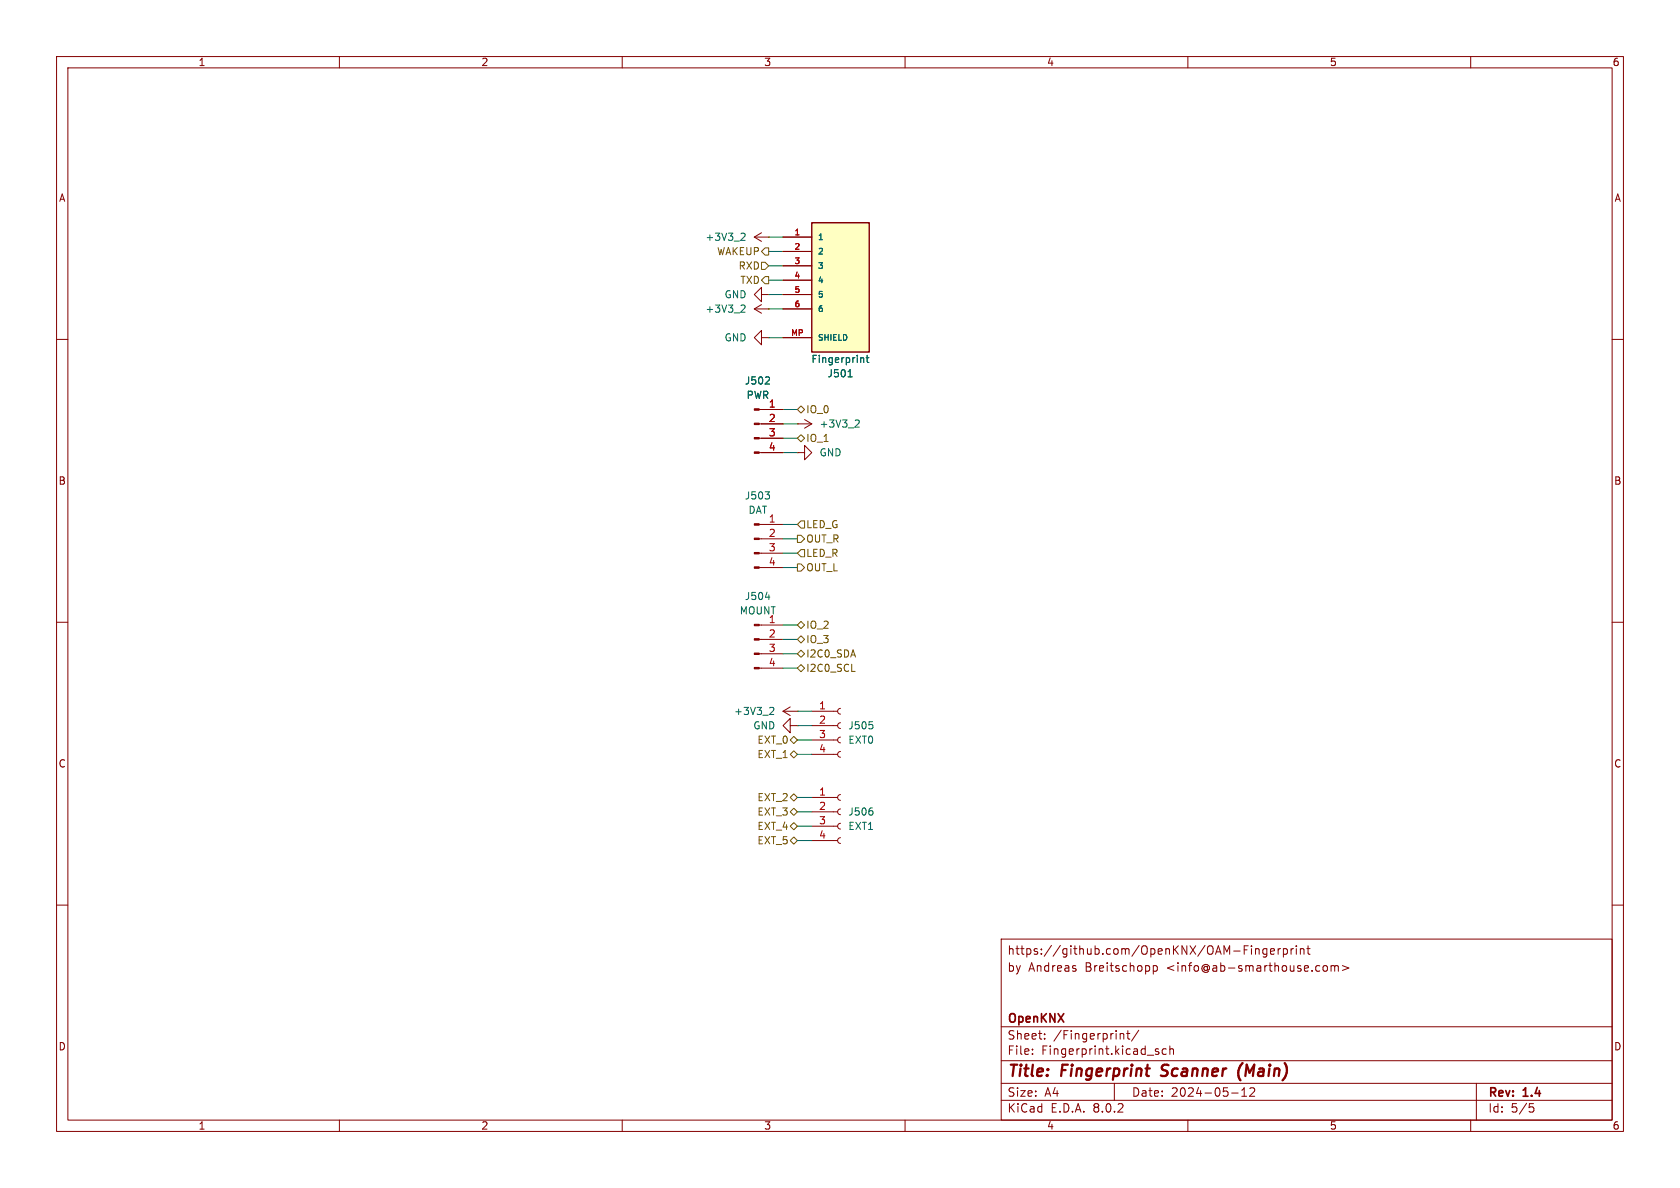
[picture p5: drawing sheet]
<svg xmlns="http://www.w3.org/2000/svg" width="297mm" height="210mm" viewBox="0 0 297 210" stroke-linecap="round" stroke-linejoin="round" font-family="sans-serif">
<g fill="none" stroke="#840000" stroke-width=".18">
<path d="M10 10h277v190h-277zM12 12h273v186h-273zM60 10v2M110 10v2M160 10v2M210 10v2M260 10v2M10 60h2M285 60h2M141 80h1.2v-1.3l1.3 1.3-1.3 1.3v-1.3M141 80h.1M10 110h2"/>
<path d="M285 110h2M138.4 125.7l1.3 .8M138.4 125.7h2.6M139.7 125l-1.3 .7M141 125.7h.1M10 160h2M285 160h2M177 166h108v32h-108zM190.2 171.3v.3M203.9 170.7v1.5M203.9 170.8l.4-.1 .3 .3v.4l-.1 .2h-.6M221.2 167.2v.1"/>
<path d="M221.2 167.7v1M222 167.7v1M222 167.8l.2-.1 .3 .1 .1 .9M224 167.8l-.5-.1-.3 .3v.4l.2 .2h.6M224 167.7v1.2l-.3 .3-.4-.1M224.6 168.2l.7-.1-.1-.3-.4-.1-.2 .2 .1 .7h.5M226 167.7v1M226.4 167.7l-.3 .1-.1 .2M226.9 167.8l.4-.1 .3 .3v.4l-.1 .2h-.6M226.9 167.7v1.5M228.2 167.7v1M228.7 167.7l-.3 .1-.2 .2"/>
<path d="M229.2 167.2v.1M229.2 167.7v1M229.9 167.8l.2-.1 .4 .1v.9M229.9 167.7v1M231 167.7h.6M231.2 167.2v1.3l.4 .2M234 170.8l.2-.1 .4 .1 .1 .6-.2 .2-.3 .1-.2-.1zM235.3 170.8l.4-.1 .3 .2M235.3 170.7v1M236 170.9l.2-.2 .3 .1 .1 .9M236 170.9v.8M237.3 170.7l1.2 .4-1.2 .5"/>
<path d="M60 198v2M110 198v2M160 198v2M177 194.5h108M177 191.5h108M177 187.5h108M177 181.5h108M182.5 186.3v.1M182.5 185.5v.1M184.7 183.6v.1M184.7 182.8v.1M197 191.5v3"/>
<path d="M198.1 182.8h.5l.1 .9M199.2 182.7h.5M199.4 182.2v1.3l.3 .2M201.3 182.1l-1.3 2M204.5 185.9l.3 .1 .1 .2-.2 .2h-.3M204.5 185.4l.3 .1M206.2 185.5l-.5-.1-.2 .3v.4l.1 .2h.6M206.8 185.5l.2-.1 .4 .1 .1 .9M206.8 184.9v1.5M210 198v2M217.7 193.2h1.2M219.5 193.8h.9"/>
<path d="M219.5 192.7l.5-.4v1.5M221.7 192.4v.5l-.8 .9h.9M260 198v2M261 191.5v6.5M270.4 195.1h.7M270.5 195.7h.4l.3 .3-.2 .5-.5 .1"/>
</g>
<path d="M205.2 190.1l.3 .1M205.5 188.4l-.1 .4 .1 .2M219.7 187.9a2.35 2.35 0 0 0-.4 3.1" fill="none" stroke="#840000" stroke-width=".4"/>
<path d="M136.3 125l.4 .1 .1 .3-.8 .9h.8" fill="none" stroke="#006464" stroke-width=".18"/>
<path d="M143.5 39.4h10.2v22.8h-10.2z" fill="#ffffc2"/>
<path d="M143.5 39.4h10.2v22.8h-10.2z" fill="none" stroke="#840000" stroke-width=".25"/>
<g fill="none" stroke="#840000" stroke-width=".18">
<path d="M133.3 41.9h2.6M133.3 54.6h2.6M133.3 41.9l1.3 .8M133.3 54.6l1.3 .8M134.6 59.7v-1.3l-1.3 1.3 1.3 1.3v-1.3h1.3M134.6 52.1v-1.3l-1.3 1.3 1.3 1.2v-1.2h1.3M134.6 41.1l-1.3 .8M134.6 53.8l-1.3 .8M135.9 41.9h.1M135.9 59.7h.1M135.9 54.6h.1M135.9 52.1h.1"/>
<path d="M138.4 41.9h5.1M138.4 44.5h5.1M138.4 47h5.1M138.4 49.5h5.1M138.4 52.1h5.1M138.4 54.6h5.1M138.4 59.7h5.1M134.2 74.9h4.2M134.2 77.5h4.2M134.2 72.4h4.2M141 74.9h.1M141 74.9h2.5"/>
<path d="M142.2 74.2l1.3 .7M143.5 74.9l-1.3 .8M134.2 97.8h4.2M134.2 95.3h4.2M134.2 92.7h4.2M134.2 80h4.2M134.2 118.1h4.2M134.2 115.6h4.2M134.2 113h4.2M134.2 110.5h4.2M134.2 100.3h4.2M139.7 128.3v-1.3l-1.3 1.3 1.3 1.2v-1.2h1.3"/>
<path d="M141 128.3h.1M143.5 133.4h4.6M143.5 130.8h4.6M143.5 128.3h4.6M143.5 125.7h4.6M148.6 132.8l-.4 .2-.1 .4 .1 .3 .4 .2M148.6 130.3l-.4 .2-.1 .3 .1 .4 .4 .1M148.6 127.8l-.4 .1-.1 .4 .1 .3 .4 .2M148.6 125.2l-.4 .2-.1 .3 .1 .4 .4 .1M143.5 148.6h4.6M143.5 146.1h4.6M143.5 143.5h4.6"/>
<path d="M143.5 141h4.6M148.6 148.1l-.4 .1-.1 .4 .1 .3 .4 .2M148.6 145.5l-.4 .2-.1 .4 .1 .3 .4 .2M148.6 143l-.4 .2-.1 .3 .1 .4 .4 .1M148.6 140.5l-.4 .1-.1 .4 .1 .3 .4 .2"/>
</g>
<g fill="none" stroke="#006464" stroke-width=".18">
<path d="M131.2 41.2l.4 .1 .1 .3-.8 .9h.8M131.2 53.9l.4 .1 .1 .3-.8 .9h.8M135.9 66.7l.1 .2v.3l-.7 .7h.7M149.9 66.6h.7M151.4 74.2l.4 .1 .1 .3-.8 .9h.8M152.3 63.2l.4 .2v.7M153.1 63.2h.5M153.3 62.8v1.1l.3 .2M135.3 86.9h.7l-.4 .5M135.9 87.5l.1 .2-.1 .4M135.3 105.6h.8M153.7 127.6h.6"/>
<path d="M154.2 128.1l.1 .2-.1 .5M154.2 143.4l.1 .1-.1 .5"/>
</g>
<g fill="#840000" stroke="#840000" stroke-width=".18">
<path d="M133.3 118h.9v.2h-.9z"/>
<path d="M133.3 115.4h.9v.3h-.9z"/>
<path d="M133.3 112.9h.9v.3h-.9z"/>
<path d="M133.3 110.4h.9v.2h-.9z"/>
<path d="M133.3 100.2h.9v.3h-.9z"/>
<path d="M133.3 97.7h.9v.2h-.9z"/>
<path d="M133.3 95.1h.9v.3h-.9z"/>
<path d="M133.3 92.6h.9v.2h-.9z"/>
<path d="M133.3 79.9h.9v.2h-.9z"/>
<path d="M133.3 77.3h.9v.3h-.9z"/>
<path d="M133.3 74.8h.9v.3h-.9z"/>
<path d="M133.3 72.3h.9v.2h-.9z"/>
</g>
<g fill="none" stroke="#725600" stroke-width=".18">
<path d="M134.6 46.4h.7l.6 .6-.6 .6h-.7zM134.6 44.5l.7-.7h.6v1.3h-.6zM134.6 49.5l.7-.6h.6v1.3h-.6zM141 77.5l.6-.7 .6 .7-.6 .6zM141.6 71.8l.6 .6-.6 .6-.6-.6zM141 94.6h.6l.6 .7-.6 .6h-.6zM141 99.7h.6l.6 .6-.6 .7h-.6zM141.6 97.2h.6v1.2h-.6l-.6-.6zM141.6 92.1h.6v1.2h-.6l-.6-.6zM141 113l.6-.6 .6 .6-.6 .7zM141 115.6l.6-.7 .6 .7-.6 .6zM141 118.1l.6-.6 .6 .6-.6 .6z"/>
<path d="M141.6 109.9l.6 .6-.6 .6-.6-.6zM150.6 118.7h.6M139.7 133.4l.6-.7 .7 .7-.7 .6zM140.3 130.2l.7 .6-.7 .6-.6-.6zM139.7 148.6l.6-.6 .7 .6-.7 .6zM139.7 146.1l.6-.7 .7 .7-.7 .6zM139.7 143.5l.6-.6 .7 .6-.7 .6zM139.7 141l.6-.7 .7 .7-.7 .6z"/>
</g>
<g fill="none" stroke="#009600" stroke-width=".18">
<path d="M135.9 41.9h2.5M135.9 44.5h2.5M135.9 47h2.5M135.9 59.7h2.5M135.9 52.1h2.5M135.9 54.6h2.5M135.9 49.5h2.5M138.4 77.5h2.6M138.4 72.4h2.6M138.4 74.9h2.6M138.4 97.8h2.6M138.4 95.3h2.6"/>
<path d="M138.4 92.7h2.6M138.4 80h2.6M138.4 113h2.6M138.4 115.6h2.6M138.4 118.1h2.6M138.4 100.3h2.6M138.4 110.5h2.6M141 128.3h2.5M141 130.8h2.5M141 133.4h2.5M141 125.7h2.5M141 141h2.5"/>
<path d="M141 148.6h2.5M141 143.5h2.5M141 146.1h2.5"/>
</g>
<g font-size="2.8" fill="#840000">
<text x="178" y="190.9">Title:</text>
<text x="187.7" y="190.9">Fingerprint</text>
<text x="206.2" y="190.9">Scanner</text>
<text x="220.5" y="190.9">(Main)</text>
</g>
<g font-size="2.1" fill="#840000">
<text x="178" y="172">by</text>
<text x="178" y="169">https://github.com/OpenKNX/OAM-Fingerprint</text>
<text x="181.8" y="172">Andreas</text>
<text x="191.9" y="172">Breitschopp</text>
<text x="206.4" y="172">&lt;info@ab-smarthouse.com&gt;</text>
<text x="178" y="184">Sheet:</text>
<text x="178" y="181.2">OpenKNX</text>
<text x="186.2" y="184">/Fingerprint/</text>
<text x="178" y="186.7">File:</text>
<text x="184.1" y="186.7">Fingerprint.kicad_sch</text>
<text x="178" y="196.9">KiCad</text>
<text x="178" y="194.1">Size:</text>
<text x="184.7" y="194.1">A4</text>
<text x="185.7" y="196.9">E.D.A.</text>
<text x="193.3" y="196.9">8.0.2</text>
<text x="200" y="194.1">Date:</text>
<text x="207" y="194.1">2024-05-12</text>
<text x="263" y="194.3">Rev:</text>
<text x="263" y="196.9">Id:</text>
<text x="267.1" y="196.9">5/5</text>
<text x="269.4" y="194.3">1.4</text>
</g>
<g font-size="1.8" fill="#840000">
<text x="35" y="11.9">1</text>
<text x="85" y="11.9">2</text>
<text x="135" y="11.9">3</text>
<text x="185" y="11.9">4</text>
<text x="235" y="11.9">5</text>
<text x="285" y="11.9">6</text>
<text x="10.3" y="35.9">A</text>
<text x="285.3" y="35.9">A</text>
<text x="10.3" y="85.9">B</text>
<text x="285.3" y="85.9">B</text>
<text x="10.3" y="135.9">C</text>
<text x="285.3" y="135.9">C</text>
<text x="10.3" y="185.9">D</text>
<text x="285.3" y="185.9">D</text>
<text x="35" y="199.9">1</text>
<text x="85" y="199.9">2</text>
<text x="135" y="199.9">3</text>
<text x="185" y="199.9">4</text>
<text x="235" y="199.9">5</text>
<text x="285" y="199.9">6</text>
</g>
<g font-size="1.8" fill="#006464">
<text x="124.6" y="42.8">+3V3_2</text>
<text x="128" y="52.9">GND</text>
<text x="124.6" y="55.5">+3V3_2</text>
<text x="128" y="60.6">GND</text>
<text x="143.3" y="64.4">Fingerprint</text>
<text x="131.6" y="68.2">J502</text>
<text x="131.9" y="70.7">PWR</text>
<text x="146.2" y="66.9">J501</text>
<text x="144.8" y="75.8">+3V3_2</text>
<text x="144.8" y="80.9">GND</text>
<text x="131.6" y="88.5">J503</text>
<text x="132.2" y="91">DAT</text>
<text x="131.6" y="106.3">J504</text>
<text x="130.7" y="108.8">MOUNT</text>
<text x="129.7" y="126.6">+3V3_2</text>
<text x="133.1" y="129.1">GND</text>
<text x="149.9" y="129.1">J505</text>
<text x="149.9" y="131.7">EXT0</text>
<text x="149.9" y="144.4">J506</text>
<text x="149.9" y="146.9">EXT1</text>
</g>
<g font-size="1.8" fill="#725600">
<text x="126.7" y="45.3">WAKEUP</text>
<text x="130.5" y="47.9">RXD</text>
<text x="130.8" y="50.4">TXD</text>
<text x="142.4" y="73.3">IO_0</text>
<text x="142.4" y="78.3">IO_1</text>
<text x="142.4" y="93.6">LED_G</text>
<text x="142.4" y="96.1">OUT_R</text>
<text x="142.4" y="101.2">OUT_L</text>
<text x="142.4" y="98.7">LED_R</text>
<text x="142.4" y="113.9">IO_3</text>
<text x="142.4" y="111.4">IO_2</text>
<text x="142.4" y="116.4">I2C0_SDA</text>
<text x="142.4" y="119">I2C0_SCL</text>
<text x="133.8" y="131.7">EXT_0</text>
<text x="133.8" y="134.2">EXT_1</text>
<text x="133.8" y="141.8">EXT_2</text>
<text x="133.8" y="149.5">EXT_5</text>
<text x="133.8" y="146.9">EXT_4</text>
<text x="133.8" y="144.4">EXT_3</text>
</g>
<g font-size="1.8" fill="#a90000">
<text x="135.8" y="72.1">1</text>
<text x="135.8" y="74.7">2</text>
<text x="135.8" y="77.2">3</text>
<text x="135.8" y="79.8">4</text>
<text x="135.8" y="92.5">1</text>
<text x="135.8" y="95">2</text>
<text x="135.8" y="97.5">3</text>
<text x="135.8" y="100.1">4</text>
<text x="135.8" y="110.2">1</text>
<text x="135.8" y="112.8">2</text>
<text x="135.8" y="115.3">3</text>
<text x="135.8" y="117.9">4</text>
<text x="144.7" y="125.5">1</text>
<text x="144.7" y="128">2</text>
<text x="144.7" y="130.6">3</text>
<text x="144.7" y="133.1">4</text>
<text x="144.7" y="140.7">1</text>
<text x="144.7" y="143.3">2</text>
<text x="144.7" y="145.8">3</text>
<text x="144.7" y="148.3">4</text>
</g>
<g font-size="1.4" fill="#a90000">
<text x="140.4" y="41.7">1</text>
<text x="140.4" y="44.2">2</text>
<text x="140.4" y="46.7">3</text>
<text x="140.4" y="49.3">4</text>
<text x="140.4" y="51.8">5</text>
<text x="139.8" y="59.4">MP</text>
<text x="140.4" y="54.4">6</text>
</g>
<g font-size="1.4" fill="#006464">
<text x="144.5" y="42.6">1</text>
<text x="144.5" y="45.2">2</text>
<text x="144.5" y="47.7">3</text>
<text x="144.5" y="50.3">4</text>
<text x="144.5" y="52.8">5</text>
<text x="144.5" y="55.3">6</text>
<text x="144.5" y="60.4">SHIELD</text>
</g>
</svg>
